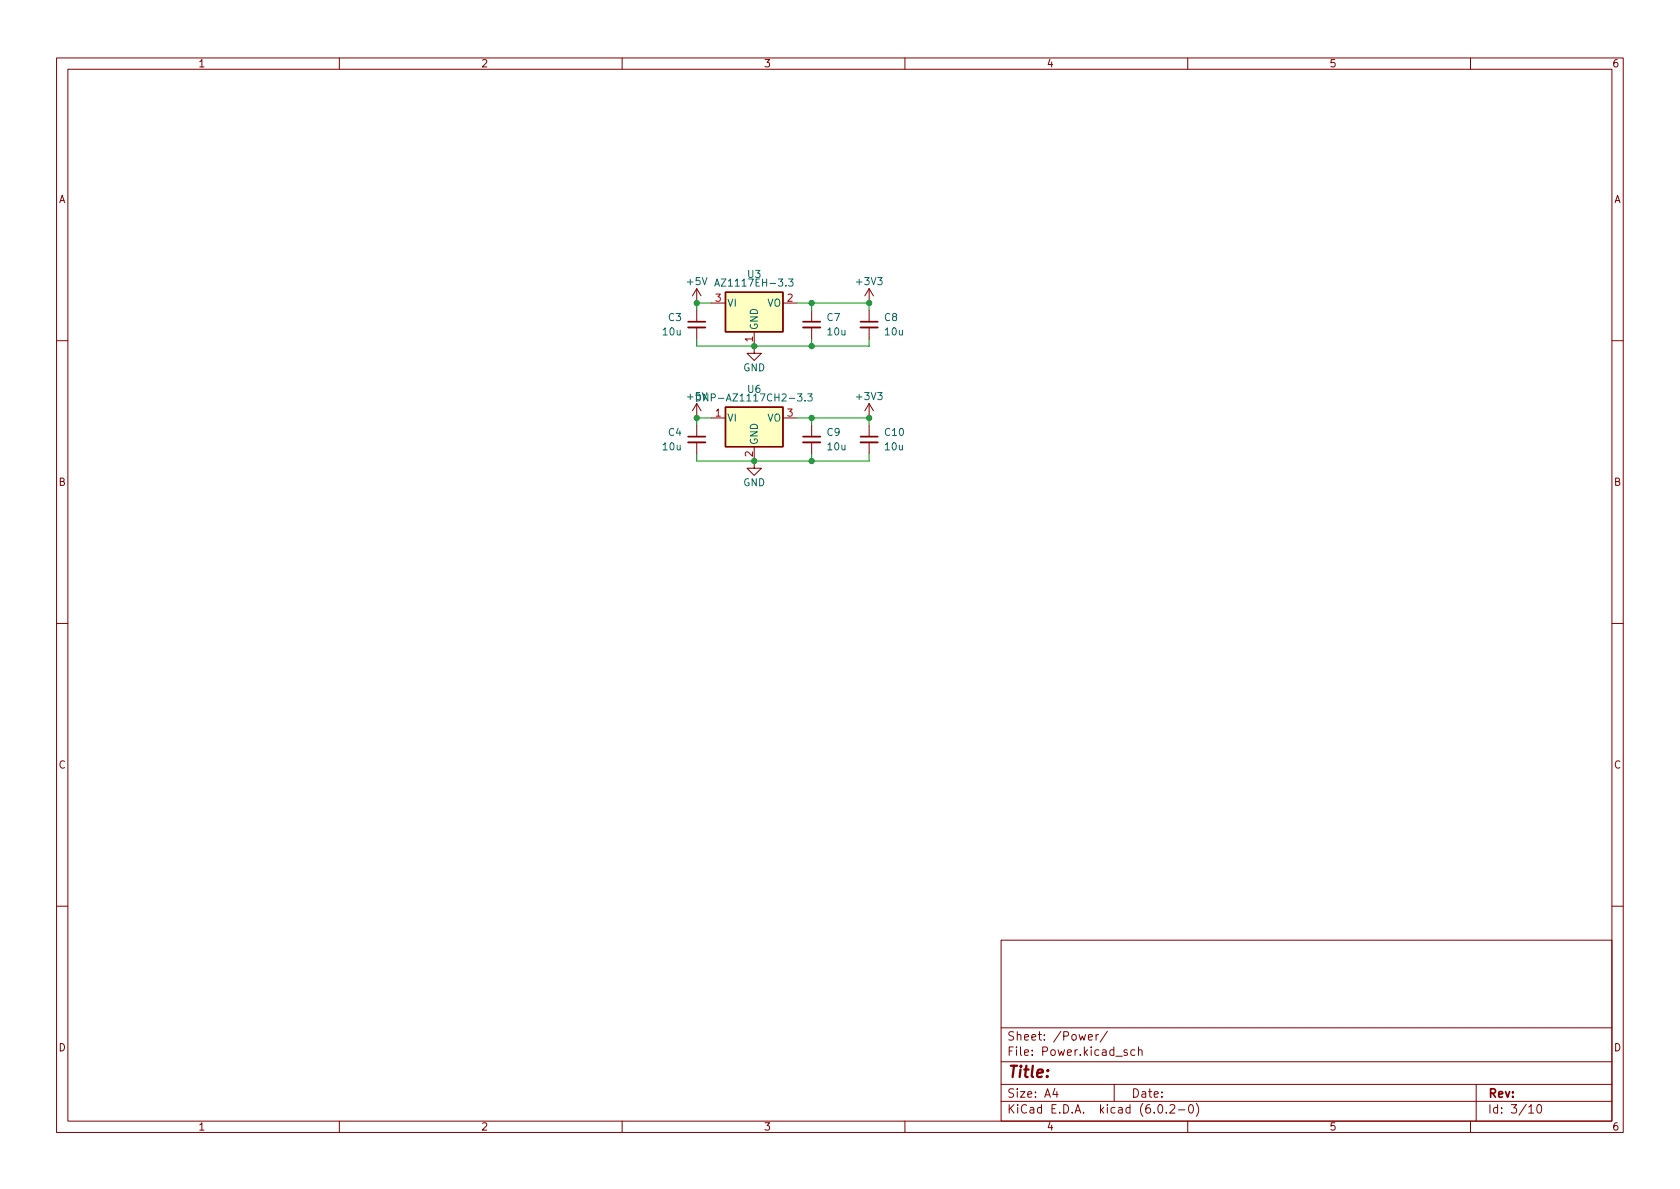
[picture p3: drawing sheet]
<svg xmlns="http://www.w3.org/2000/svg" width="297mm" height="210mm" viewBox="0 0 297 210" stroke-linecap="round" stroke-linejoin="round" font-family="sans-serif">
<g fill="none" stroke="#840000" stroke-width=".18">
<path d="M10 10.2h277v190.1h-277zM12 12.2h273v186.1h-273zM60 10.2v2M110 10.2v2M160 10.2v2M210 10.2v2M260 10.2v2M123.2 51v2.6M123.2 54.9v2M123.2 57.9v2M123.2 51l-.8 1.3M123.2 51l.8 1.3"/>
<path d="M125.7 53.6h2.6M133.3 58.7v3.8h1.3l-1.3 1.2-1.2-1.2h1.2M138.4 53.6h2.6M143.5 54.9v2M143.5 57.9v2M153.7 51v2.6M153.7 54.9v2M153.7 57.9v2M153.7 51l-.8 1.3M153.7 51l.7 1.3M10 60.2h2M123.2 71.4v2.5"/>
<path d="M123.2 75.2v2M123.2 78.2v2.1M123.2 71.4l-.8 1.2M123.2 71.4l.8 1.2M125.7 73.9h2.6M133.3 79v3.8h1.3l-1.3 1.3-1.2-1.3h1.2M138.4 73.9h2.6M143.5 75.2v2M143.5 78.2v2.1M153.7 71.4l-.8 1.2M153.7 71.4v2.5M153.7 75.2v2"/>
<path d="M153.7 78.2v2.1M153.7 71.4l.7 1.2M285 60.2h2M10 110.2h2M285 110.2h2M10 160.2h2M177 166.3h108v32h-108zM285 160.2h2M60 198.3v2M110 198.3v2M160 198.3v2M177 194.8h108"/>
<path d="M177 191.8h108M177 187.8h108M177 181.8h108M186.5 192.5l-.4 1h1M186.9 193v1M192.4 183.4l.7-.1v-.3l-.5-.1-.2 .2 .1 .8h.6M193.8 182.9v1M194.2 182.9l-.3 .1-.1 .2M195.8 182.4l-1.3 1.9M197 191.8v3M199.3 185.7l-.4-.1-.2 .2 .1 .3 .5 .1v.4h-.6M200.6 185.7l-.4-.1-.3 .3v.4l.2 .3h.5"/>
<path d="M201.3 185.8l.2-.2 .4 .1v.9M201.3 185.1v1.5M204.9 195.4l.2-.1a.81 .81 0 0 1 .6 .7 .81 .81 0 0 1-.3 .8h-.2a.81 .81 0 0 1-.6-.6 .81 .81 0 0 1 .3-.8zM206.2 196.7v.1M206.9 195.5l.5-.2 .2 .2 .1 .3-.9 1h.9M208.4 196.3h1.1M210 198.3v2M210.4 195.4l.1-.1a.81 .81 0 0 1 .6 .7 .81 .81 0 0 1-.3 .8h-.2a.81 .81 0 0 1-.5-.6 .81 .81 0 0 1 .3-.8zM211.5 195.1a1.72 1.72 0 0 1 0 2.3M260 198.3v2M261 191.8v6.5M270.3 195.8l.4-.5v1.5"/>
<path d="M270.3 196.8h.9M271.9 195.4l.2-.1a.81 .81 0 0 1 .6 .7 .81 .81 0 0 1-.3 .8h-.2a.81 .81 0 0 1-.6-.6 .81 .81 0 0 1 .3-.8z"/>
</g>
<path d="M121.7 57.9h3M142 57.9h3M152.1 57.9h3.1M121.7 78.2h3M142 78.2h3M152.1 78.2h3.1" fill="none" stroke="#840000" stroke-width=".33"/>
<path d="M121.7 56.9h3M142 56.9h3M152.1 56.9h3.1M121.7 77.2h3M142 77.2h3M152.1 77.2h3.1" fill="none" stroke="#840000" stroke-width=".3"/>
<g fill="#ffffc2" stroke="#ffffc2" stroke-width=".18">
<path d="M128.3 51.7h10.1v7h-10.1z"/>
<path d="M128.3 72h10.1v7h-10.1z"/>
</g>
<path d="M128.3 51.7h10.1v7h-10.1zM128.3 72h10.1v7h-10.1z" fill="none" stroke="#840000" stroke-width=".25"/>
<path d="M126.4 50.6l.4-1.3 .4 1.3M126.5 50.2h.6M139.4 49.3h.8l-.4 .5 .4 .1v.6l-.2 .1-.6-.1M142.8 69.7h.8l-.4 .4 .3 .2v.5l-.1 .1-.6-.1" fill="none" stroke="#006464" stroke-width=".18"/>
<path d="M123.2 59.9v1.3h30.5v-1.3M125.7 53.6h-2.5v1.3M141 53.6h12.7v1.3M143.5 53.6v1.3M143.5 59.9v1.3M125.7 73.9h-2.5v1.3M141 73.9h12.7v1.3M143.5 73.9v1.3M123.2 80.3v1.2h30.5v-1.2M143.5 80.3v1.2" fill="none" stroke="#009600" stroke-width=".18"/>
<g fill="#009600" stroke="#009600" stroke-width=".18">
<circle cx="153.7" cy="73.9" r=".46"/>
<circle cx="143.5" cy="81.5" r=".46"/>
<circle cx="143.5" cy="61.2" r=".46"/>
<circle cx="153.7" cy="53.6" r=".46"/>
<circle cx="143.5" cy="53.6" r=".46"/>
<circle cx="133.3" cy="61.2" r=".46"/>
<circle cx="143.5" cy="73.9" r=".46"/>
<circle cx="133.3" cy="81.5" r=".46"/>
<circle cx="123.2" cy="53.6" r=".46"/>
<circle cx="123.2" cy="73.9" r=".46"/>
</g>
<text font-size="2.8" fill="#840000" x="178" y="190.6">Title:</text>
<g font-size="2.1" fill="#840000">
<text x="178" y="184">Sheet: /Power/</text>
<text x="178" y="186.7">File: Power.kicad_sch</text>
<text x="178" y="196.9">KiCad E.D.A. kicad (6.0.2-0)</text>
<text x="178" y="194.1">Size: A4</text>
<text x="200" y="194.1">Date:</text>
<text x="263" y="194.1">Rev:</text>
<text x="263" y="196.9">Id: 3/10</text>
</g>
<g font-size="1.8" fill="#840000">
<text x="35" y="11.9">1</text>
<text x="85" y="11.9">2</text>
<text x="135" y="11.9">3</text>
<text x="185" y="11.9">4</text>
<text x="235" y="11.9">5</text>
<text x="285" y="11.9">6</text>
<text x="10.3" y="35.9">A</text>
<text x="285.3" y="35.9">A</text>
<text x="10.3" y="85.9">B</text>
<text x="285.3" y="85.9">B</text>
<text x="10.3" y="135.9">C</text>
<text x="285.3" y="135.9">C</text>
<text x="10.3" y="185.9">D</text>
<text x="285.3" y="185.9">D</text>
<text x="35" y="199.9">1</text>
<text x="85" y="199.9">2</text>
<text x="135" y="199.9">3</text>
<text x="185" y="199.9">4</text>
<text x="235" y="199.9">5</text>
<text x="285" y="199.9">6</text>
</g>
<g font-size="1.8" fill="#006464">
<text x="121.6" y="50.4">+5V</text>
<text x="127.5" y="50.7">AZ1117EH-3.3</text>
<text x="132.2" y="49.1">U3</text>
<text x="151.6" y="50.4">+3V3</text>
<text x="117.3" y="59.3">10u</text>
<text x="118.2" y="56.8">C3</text>
<text x="128.5" y="54.2">VI</text>
<text x="134" y="58.4" transform="rotate(-90 134 58.4)">GND</text>
<text x="135.6" y="54.2">VO</text>
<text x="146.2" y="56.8">C7</text>
<text x="146.4" y="59.3">10u</text>
<text x="156.4" y="56.8">C8</text>
<text x="156.5" y="59.3">10u</text>
<text x="131.4" y="65.7">GND</text>
<text x="121.6" y="70.7">+5VDNP-AZ1117CH2-3.3</text>
<text x="132.2" y="69.5">U6</text>
<text x="151.6" y="70.7">+3V3</text>
<text x="118.2" y="77.1">C4</text>
<text x="128.5" y="74.5">VI</text>
<text x="135.6" y="74.5">VO</text>
<text x="146.2" y="77.1">C9</text>
<text x="156.5" y="77.1">C10</text>
<text x="117.3" y="79.6">10u</text>
<text x="134" y="78.7" transform="rotate(-90 134 78.7)">GND</text>
<text x="146.4" y="79.6">10u</text>
<text x="156.5" y="79.6">10u</text>
<text x="131.4" y="86">GND</text>
</g>
<g font-size="1.8" fill="#a90000">
<text x="126.5" y="53.3">3</text>
<text x="139.2" y="53.3">2</text>
<text x="133.1" y="60.4" transform="rotate(-90 133.1 60.4)">1</text>
<text x="126.5" y="73.7">1</text>
<text x="139.2" y="73.7">3</text>
<text x="133.1" y="80.8" transform="rotate(-90 133.1 80.8)">2</text>
</g>
</svg>
